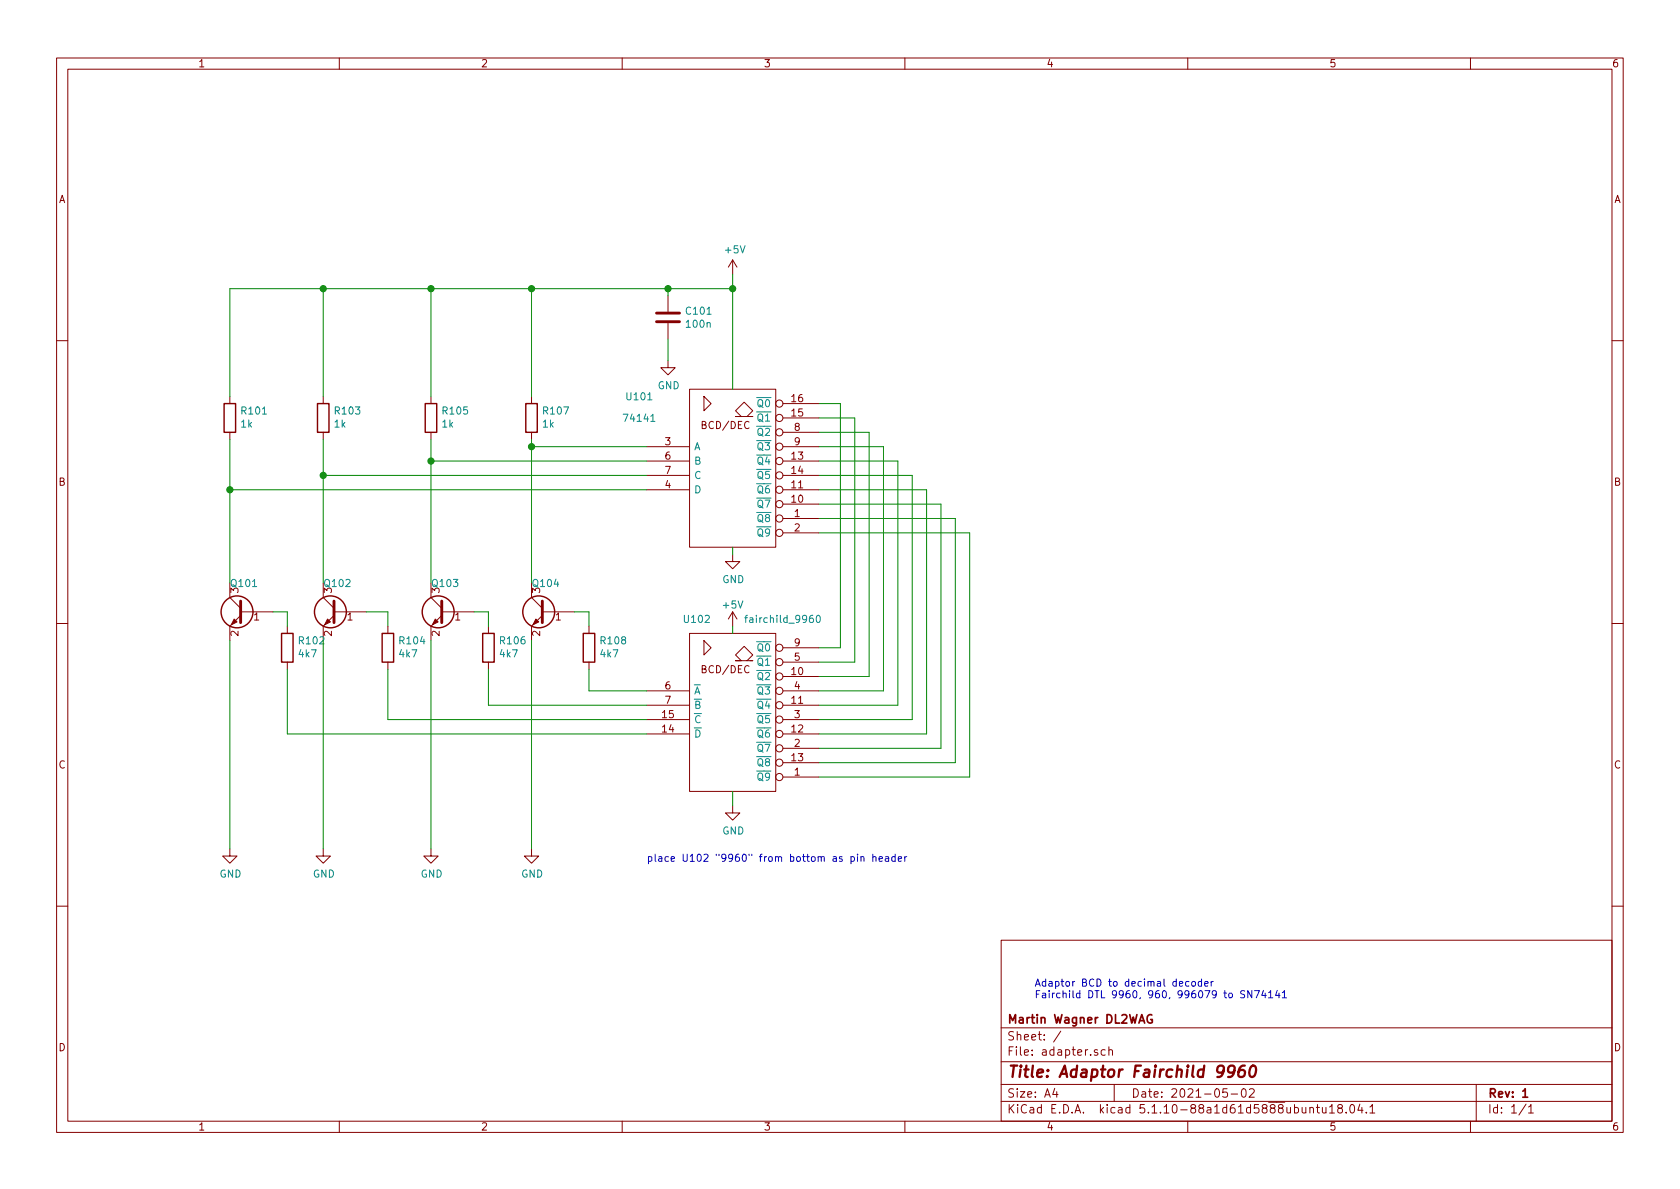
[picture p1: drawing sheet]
EESchema Schematic File Version 4
EELAYER 30 0
EELAYER END
$Descr A4 11693 8268
encoding utf-8
Sheet 1 1
Title "Adaptor Fairchild 9960"
Date "2021-05-02"
Rev "1"
Comp "Martin Wagner DL2WAG"
Comment1 ""
Comment2 ""
Comment3 ""
Comment4 ""
$EndDescr
Wire Wire Line
	5700 2800 5850 2800
Wire Wire Line
	5850 2800 5850 4500
Wire Wire Line
	5850 4500 5700 4500
Wire Wire Line
	5700 2900 5950 2900
Wire Wire Line
	5950 2900 5950 4600
Wire Wire Line
	5950 4600 5700 4600
Wire Wire Line
	5700 3000 6050 3000
Wire Wire Line
	6050 3000 6050 4700
Wire Wire Line
	6050 4700 5700 4700
Wire Wire Line
	5700 3100 6150 3100
Wire Wire Line
	6150 3100 6150 4800
Wire Wire Line
	6150 4800 5700 4800
Wire Wire Line
	5700 3200 6250 3200
Wire Wire Line
	6250 3200 6250 4900
Wire Wire Line
	6250 4900 5700 4900
Wire Wire Line
	5700 3300 6350 3300
Wire Wire Line
	6350 3300 6350 5000
Wire Wire Line
	6350 5000 5700 5000
Wire Wire Line
	5700 3400 6450 3400
Wire Wire Line
	6450 3400 6450 5100
Wire Wire Line
	6450 5100 5700 5100
Wire Wire Line
	5700 3500 6550 3500
Wire Wire Line
	6550 3500 6550 5200
Wire Wire Line
	6550 5200 5700 5200
Wire Wire Line
	5700 3600 6650 3600
Wire Wire Line
	6650 3600 6650 5300
Wire Wire Line
	6650 5300 5700 5300
Wire Wire Line
	5700 3700 6750 3700
Wire Wire Line
	6750 3700 6750 5400
Wire Wire Line
	6750 5400 5700 5400
$Comp
L power:GND #PWR0103
U 1 1
P 5100 3850
F 0 "#PWR0103" H 5100 3600 50  0001 C CNN
F 1 "GND" H 5105 3677 50  0000 C CNN
F 2 "" H 5100 3850 50  0001 C CNN
F 3 "" H 5100 3850 50  0001 C CNN
	1    5100 3850
	1    0    0    -1  
$EndComp
$Comp
L power:GND #PWR0105
U 1 1
P 5100 5600
F 0 "#PWR0105" H 5100 5350 50  0001 C CNN
F 1 "GND" H 5105 5427 50  0000 C CNN
F 2 "" H 5100 5600 50  0001 C CNN
F 3 "" H 5100 5600 50  0001 C CNN
	1    5100 5600
	1    0    0    -1  
$EndComp
$Comp
L power:GND #PWR0102
U 1 1
P 4650 2500
F 0 "#PWR0102" H 4650 2250 50  0001 C CNN
F 1 "GND" H 4655 2327 50  0000 C CNN
F 2 "" H 4650 2500 50  0001 C CNN
F 3 "" H 4650 2500 50  0001 C CNN
	1    4650 2500
	1    0    0    -1  
$EndComp
$Comp
L power:+5V #PWR0101
U 1 1
P 5100 1900
F 0 "#PWR0101" H 5100 1750 50  0001 C CNN
F 1 "+5V" H 5115 2073 50  0000 C CNN
F 2 "" H 5100 1900 50  0001 C CNN
F 3 "" H 5100 1900 50  0001 C CNN
	1    5100 1900
	1    0    0    -1  
$EndComp
$Comp
L power:+5V #PWR0104
U 1 1
P 5100 4350
F 0 "#PWR0104" H 5100 4200 50  0001 C CNN
F 1 "+5V" H 5100 4500 50  0000 C CNN
F 2 "" H 5100 4350 50  0001 C CNN
F 3 "" H 5100 4350 50  0001 C CNN
	1    5100 4350
	1    0    0    -1  
$EndComp
$Comp
L Device:C C101
U 1 1
P 4650 2200
F 0 "C101" H 4765 2246 50  0000 L CNN
F 1 "100n" H 4765 2155 50  0000 L CNN
F 2 "Capacitor_THT:C_Disc_D7.0mm_W2.5mm_P5.00mm" H 4688 2050 50  0001 C CNN
F 3 "~" H 4650 2200 50  0001 C CNN
	1    4650 2200
	1    0    0    -1  
$EndComp
Wire Wire Line
	5100 1900 5100 2000
Wire Wire Line
	4650 2050 4650 2000
Wire Wire Line
	4650 2000 5100 2000
Connection ~ 5100 2000
Wire Wire Line
	5100 2000 5100 2700
Wire Wire Line
	4650 2350 4650 2500
Wire Wire Line
	5100 3800 5100 3850
Wire Wire Line
	5100 4350 5100 4400
Wire Wire Line
	5100 5600 5100 5500
Text Notes 7200 6950 0    50   ~ 0
Adaptor BCD to decimal decoder \nFairchild DTL 9960, 960, 996079 to SN74141
$Comp
L Device:Q_NPN_BEC Q103
U 1 1
P 3100 4250
F 0 "Q103" H 3000 4450 50  0000 L CNN
F 1 "Q_NPN_BEC" H 2600 4400 50  0001 L CNN
F 2 "Package_TO_SOT_SMD:SOT-23" H 3300 4350 50  0001 C CNN
F 3 "~" H 3100 4250 50  0001 C CNN
	1    3100 4250
	-1   0    0    -1  
$EndComp
$Comp
L Device:Q_NPN_BEC Q104
U 1 1
P 3800 4250
F 0 "Q104" H 3700 4450 50  0000 L CNN
F 1 "Q_NPN_BEC" H 3250 4350 50  0001 L CNN
F 2 "Package_TO_SOT_SMD:SOT-23" H 4000 4350 50  0001 C CNN
F 3 "~" H 3800 4250 50  0001 C CNN
	1    3800 4250
	-1   0    0    -1  
$EndComp
$Comp
L Device:Q_NPN_BEC Q102
U 1 1
P 2350 4250
F 0 "Q102" H 2250 4450 50  0000 L CNN
F 1 "Q_NPN_BEC" H 1950 4050 50  0001 L CNN
F 2 "Package_TO_SOT_SMD:SOT-23" H 2550 4350 50  0001 C CNN
F 3 "~" H 2350 4250 50  0001 C CNN
	1    2350 4250
	-1   0    0    -1  
$EndComp
$Comp
L Device:R R108
U 1 1
P 4100 4500
F 0 "R108" H 4030 4454 50  0000 R CNN
F 1 "4k7" H 4030 4545 50  0000 R CNN
F 2 "Resistor_SMD:R_0603_1608Metric" V 4030 4500 50  0001 C CNN
F 3 "~" H 4100 4500 50  0001 C CNN
	1    4100 4500
	-1   0    0    1   
$EndComp
$Comp
L Device:R R106
U 1 1
P 3400 4500
F 0 "R106" H 3330 4454 50  0000 R CNN
F 1 "4k7" H 3330 4545 50  0000 R CNN
F 2 "Resistor_SMD:R_0603_1608Metric" V 3330 4500 50  0001 C CNN
F 3 "~" H 3400 4500 50  0001 C CNN
	1    3400 4500
	-1   0    0    1   
$EndComp
$Comp
L Device:R R104
U 1 1
P 2700 4500
F 0 "R104" H 2630 4454 50  0000 R CNN
F 1 "4k7" H 2630 4545 50  0000 R CNN
F 2 "Resistor_SMD:R_0603_1608Metric" V 2630 4500 50  0001 C CNN
F 3 "~" H 2700 4500 50  0001 C CNN
	1    2700 4500
	-1   0    0    1   
$EndComp
$Comp
L Device:R R101
U 1 1
P 1600 2900
F 0 "R101" H 1530 2854 50  0000 R CNN
F 1 "1k" H 1530 2945 50  0000 R CNN
F 2 "Resistor_SMD:R_0603_1608Metric" V 1530 2900 50  0001 C CNN
F 3 "~" H 1600 2900 50  0001 C CNN
	1    1600 2900
	-1   0    0    1   
$EndComp
$Comp
L Device:R R103
U 1 1
P 2250 2900
F 0 "R103" H 2180 2854 50  0000 R CNN
F 1 "1k" H 2180 2945 50  0000 R CNN
F 2 "Resistor_SMD:R_0603_1608Metric" V 2180 2900 50  0001 C CNN
F 3 "~" H 2250 2900 50  0001 C CNN
	1    2250 2900
	-1   0    0    1   
$EndComp
$Comp
L Device:R R105
U 1 1
P 3000 2900
F 0 "R105" H 2930 2854 50  0000 R CNN
F 1 "1k" H 2930 2945 50  0000 R CNN
F 2 "Resistor_SMD:R_0603_1608Metric" V 2930 2900 50  0001 C CNN
F 3 "~" H 3000 2900 50  0001 C CNN
	1    3000 2900
	-1   0    0    1   
$EndComp
$Comp
L Device:R R107
U 1 1
P 3700 2900
F 0 "R107" H 3630 2854 50  0000 R CNN
F 1 "1k" H 3630 2945 50  0000 R CNN
F 2 "Resistor_SMD:R_0603_1608Metric" V 3630 2900 50  0001 C CNN
F 3 "~" H 3700 2900 50  0001 C CNN
	1    3700 2900
	-1   0    0    1   
$EndComp
$Comp
L power:GND #PWR0107
U 1 1
P 2250 5900
F 0 "#PWR0107" H 2250 5650 50  0001 C CNN
F 1 "GND" H 2255 5727 50  0000 C CNN
F 2 "" H 2250 5900 50  0001 C CNN
F 3 "" H 2250 5900 50  0001 C CNN
	1    2250 5900
	1    0    0    -1  
$EndComp
$Comp
L power:GND #PWR0108
U 1 1
P 3000 5900
F 0 "#PWR0108" H 3000 5650 50  0001 C CNN
F 1 "GND" H 3005 5727 50  0000 C CNN
F 2 "" H 3000 5900 50  0001 C CNN
F 3 "" H 3000 5900 50  0001 C CNN
	1    3000 5900
	1    0    0    -1  
$EndComp
$Comp
L power:GND #PWR0109
U 1 1
P 3700 5900
F 0 "#PWR0109" H 3700 5650 50  0001 C CNN
F 1 "GND" H 3705 5727 50  0000 C CNN
F 2 "" H 3700 5900 50  0001 C CNN
F 3 "" H 3700 5900 50  0001 C CNN
	1    3700 5900
	1    0    0    -1  
$EndComp
Wire Wire Line
	1600 2000 2250 2000
Wire Wire Line
	1600 2750 1600 2000
Connection ~ 4650 2000
Wire Wire Line
	2250 2750 2250 2000
Connection ~ 2250 2000
Wire Wire Line
	2250 2000 3000 2000
Wire Wire Line
	3000 2750 3000 2000
Connection ~ 3000 2000
Wire Wire Line
	3000 2000 3700 2000
Wire Wire Line
	3700 2750 3700 2000
Connection ~ 3700 2000
Wire Wire Line
	3700 2000 4650 2000
$Comp
L 9960:fairchild_9960 U102
U 1 1
P 5100 4950
F 0 "U102" H 4850 5600 50  0000 C CNN
F 1 "fairchild_9960" H 5450 5600 50  0000 C CNN
F 2 "Package_DIP:DIP-16_W7.62mm_Socket" H 5100 4950 50  0001 C CNN
F 3 "" H 5100 4950 50  0001 C CNN
	1    5100 4950
	1    0    0    -1  
$EndComp
Wire Wire Line
	3700 3050 3700 3100
Wire Wire Line
	2250 3050 2250 3300
Wire Wire Line
	1600 3050 1600 3400
$Comp
L 74xx_IEEE:74141 U101
U 1 1
P 5100 3250
F 0 "U101" H 4450 3750 50  0000 C CNN
F 1 "74141" H 4450 3600 50  0000 C CNN
F 2 "Package_DIP:DIP-16_W7.62mm_Socket" H 5100 3250 50  0001 C CNN
F 3 "" H 5100 3250 50  0001 C CNN
	1    5100 3250
	1    0    0    -1  
$EndComp
Wire Wire Line
	4500 4800 4100 4800
Wire Wire Line
	4100 4800 4100 4650
Wire Wire Line
	4000 4250 4100 4250
Wire Wire Line
	4100 4350 4100 4250
Wire Wire Line
	4500 4900 3400 4900
Wire Wire Line
	3400 4900 3400 4650
Wire Wire Line
	3300 4250 3400 4250
Wire Wire Line
	3400 4350 3400 4250
Wire Wire Line
	4500 5000 2700 5000
Wire Wire Line
	2700 5000 2700 4650
Wire Wire Line
	2550 4250 2700 4250
Wire Wire Line
	2700 4350 2700 4250
$Comp
L power:GND #PWR0106
U 1 1
P 1600 5900
F 0 "#PWR0106" H 1600 5650 50  0001 C CNN
F 1 "GND" H 1605 5727 50  0000 C CNN
F 2 "" H 1600 5900 50  0001 C CNN
F 3 "" H 1600 5900 50  0001 C CNN
	1    1600 5900
	1    0    0    -1  
$EndComp
Wire Wire Line
	2250 4450 2250 5900
Wire Wire Line
	3000 4450 3000 5900
Wire Wire Line
	3700 4450 3700 5900
Wire Wire Line
	4500 3400 1600 3400
Connection ~ 1600 3400
Wire Wire Line
	1600 3400 1600 4050
Wire Wire Line
	4500 3300 2250 3300
Connection ~ 2250 3300
Wire Wire Line
	2250 3300 2250 4050
Wire Wire Line
	4500 3200 3000 3200
Wire Wire Line
	3000 3050 3000 3200
Connection ~ 3000 3200
Wire Wire Line
	3000 3200 3000 4050
Wire Wire Line
	4500 3100 3700 3100
Connection ~ 3700 3100
Wire Wire Line
	3700 3100 3700 4050
$Comp
L Device:R R102
U 1 1
P 2000 4500
F 0 "R102" H 1930 4454 50  0000 R CNN
F 1 "4k7" H 1930 4545 50  0000 R CNN
F 2 "Resistor_SMD:R_0603_1608Metric" V 1930 4500 50  0001 C CNN
F 3 "~" H 2000 4500 50  0001 C CNN
	1    2000 4500
	-1   0    0    1   
$EndComp
Wire Wire Line
	2000 4350 2000 4250
Wire Wire Line
	1900 4250 2000 4250
Wire Wire Line
	2000 5100 2000 4650
Wire Wire Line
	4500 5100 2000 5100
Wire Wire Line
	1600 4450 1600 5900
$Comp
L Device:Q_NPN_BEC Q101
U 1 1
P 1700 4250
F 0 "Q101" H 1600 4450 50  0000 L CNN
F 1 "Q_NPN_BEC" H 1300 4050 50  0001 L CNN
F 2 "Package_TO_SOT_SMD:SOT-23" H 1900 4350 50  0001 C CNN
F 3 "~" H 1700 4250 50  0001 C CNN
	1    1700 4250
	-1   0    0    -1  
$EndComp
Text Notes 4500 6000 0    50   ~ 0
place U102 "9960" from bottom as pin header\n
$EndSCHEMATC
